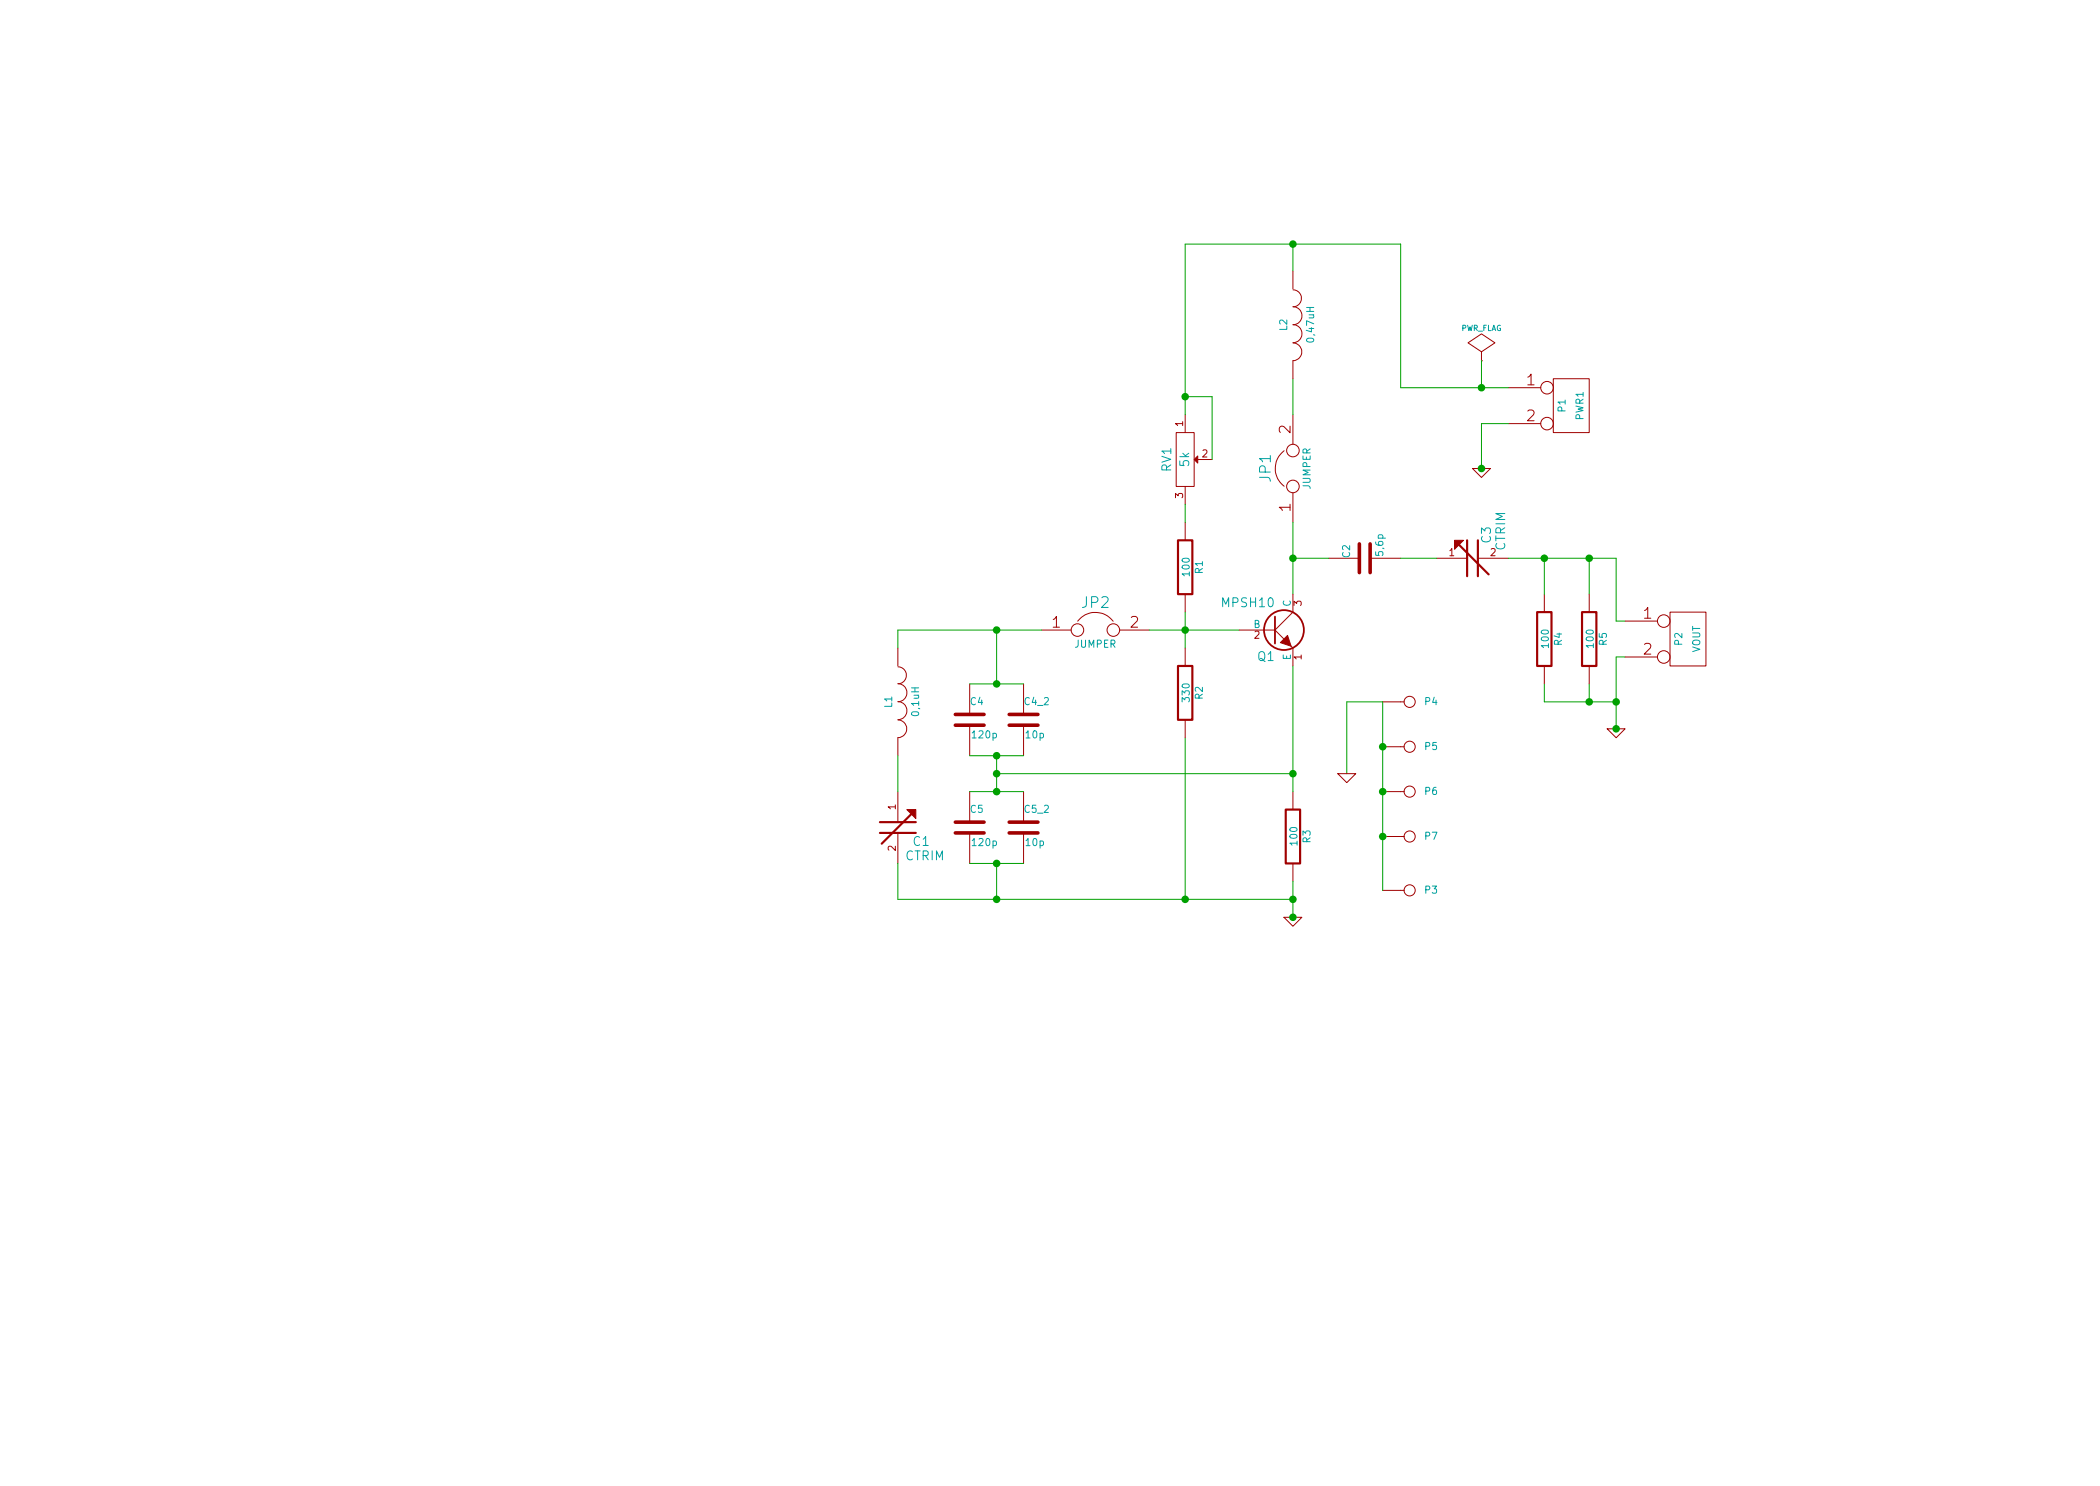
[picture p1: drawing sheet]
<svg xmlns="http://www.w3.org/2000/svg" width="297mm" height="210mm" viewBox="0 0 297 210" stroke-linecap="round" stroke-linejoin="round" font-family="sans-serif">
<path d="M192.3 77v4M193.8 77v4M135.1 102.6h4.1M135.1 101.1h4.1M135.1 117.9h4.1M135.1 116.3h4.1M142.7 102.6h4.1M142.7 101.1h4.1M142.7 117.9h4.1M142.7 116.3h4.1" fill="none" stroke="#a00000" stroke-width=".51"/>
<g fill="none" stroke="#a00000" stroke-width=".14">
<path d="M182.9 38.3v2.6M167.6 58.7v2.5M182.9 51v2.6M182.9 58.7v4.2M182.9 48.5a1.24 1.24 0 0 1 1.2 1.3 1.24 1.24 0 0 1-1.2 1.2M182.9 41a1.19 1.19 0 0 1 1.2 1.2 1.19 1.19 0 0 1-1.2 1.2 1.27 1.27 0 0 1 1.2 1.3 1.27 1.27 0 0 1-1.2 1.2 1.27 1.27 0 0 1 1.2 1.3 1.27 1.27 0 0 1-1.2 1.3M209.5 51h.1M209.5 49.8l2-1.3-2-1.3-1.9 1.3 1.9 1.3v1.2M213.4 54.9h4.5M213.4 59.9h4.5M219.7 53.6h5.1v7.6h-5.1zM166.4 61.2h2.5v7.6h-2.5z"/>
<path d="M167.6 68.8v2.6M167.6 73.9v2.5M169.4 65h2M181.6 63.8a3.2 3.2 0 0 0 0 5M182.9 69.7v4.2M188 79h4.3M193.8 79h4.3M203.2 79h4.3M208.3 66.3h2.5l-1.3 1.3zM209 79h4.4M127 91.7v2.5M127 99.3a1.27 1.27 0 0 1 1.3 1.3 1.27 1.27 0 0 1-1.3 1.2"/>
<path d="M127 96.7a1.27 1.27 0 0 1 1.3 1.3 1.27 1.27 0 0 1-1.3 1.3M127 94.4a1.19 1.19 0 0 1 1.2 1.2 1.19 1.19 0 0 1-1.2 1.1M137.2 96.8v4.3M144.8 96.8v4.3M147.3 89.1h4.2M152.4 87.9a3.2 3.2 0 0 1 5.1 0M158.4 89.1h4.2M167.6 84.1v2.5M167.6 91.7v2.5M175.3 89.1h5M180.3 89.1l1.3 1.3M182.6 91.4l.3 .3v2.5"/>
<path d="M182.9 84.1v2.5l-2.6 2.5M195.6 99.3h3M218.4 84.1v2.5M218.4 94.2v2.6M224.8 84.1v2.5M224.8 94.2v2.6M229.9 87.9h4.5M229.9 93h4.5M236.2 86.6h5.1v7.6h-5.1zM127 104.4v2.5M127 112v4.3M127 117.9v4.3"/>
<path d="M127 101.9a1.24 1.24 0 0 1 1.2 1.2 1.24 1.24 0 0 1-1.2 1.3M137.2 102.6v4.3M137.2 112v4.3M137.2 117.9v4.3M144.8 102.6v4.3M144.8 112v4.3M144.8 117.9v4.3M167.6 101.8v2.6M182.9 112v2.5M189.2 109.5h2.6l-1.3 1.2zM195.6 112h3M195.6 118.4h3"/>
<path d="M195.6 105.7h3M227.3 103.1h2.6l-1.3 1.3zM181.6 129.8h2.5l-1.2 1.3zM182.9 122.2v2.5M195.6 126h3"/>
<circle cx="218.8" cy="59.9" r=".89"/>
<circle cx="218.8" cy="54.9" r=".89"/>
<circle cx="182.9" cy="68.8" r=".89"/>
<circle cx="182.9" cy="63.7" r=".89"/>
<circle cx="152.4" cy="89.1" r=".89"/>
<circle cx="157.5" cy="89.1" r=".89"/>
<circle cx="199.4" cy="99.3" r=".79"/>
<circle cx="235.3" cy="93" r=".89"/>
<circle cx="235.3" cy="87.9" r=".89"/>
<circle cx="199.4" cy="118.4" r=".79"/>
<circle cx="199.4" cy="112" r=".79"/>
<circle cx="199.4" cy="105.7" r=".79"/>
<circle cx="199.4" cy="126" r=".79"/>
</g>
<path d="M166.6 76.4h2.1v7.7h-2.1zM206.4 77.1l4.2 4.2M207.5 76.4v5.1M209 76.4v5.1M166.6 94.2h2.1v7.6h-2.1zM217.4 86.6h2.1v7.6h-2.1zM223.8 86.6h2v7.6h-2zM124.5 117.9h5M124.5 116.3h5M128.9 115.2l-4.2 4.2M181.9 114.5h2v7.7h-2z" fill="none" stroke="#a00000" stroke-width=".3"/>
<g fill="none" stroke="#a00000" stroke-width=".25">
<path d="M180.3 87.2v3.9"/>
<circle cx="181.6" cy="89.1" r="2.82"/>
</g>
<g fill="#a00000" stroke="#a00000" stroke-width=".14">
<path d="M181.1 90.9l1-1 .5 1.5z"/>
<path d="M128.3 114.5h1.2v1.3z"/>
<path d="M168.9 65l.5-.5v1z"/>
<path d="M205.7 76.4h1.3l-1.3 1.3z"/>
</g>
<g fill="none" stroke="#00a000" stroke-width=".14">
<path d="M182.9 34.5v3.8M167.6 56.1h3.8v8.9M182.9 53.6v5.1M209.5 51v3.9M213.4 59.9h-3.9v6.4M213.4 54.9h-15.3v-20.4h-30.5v24.2M167.6 71.4v2.5M182.9 73.9v10.2M182.9 79h5.1M198.1 79h5.1M213.4 79h15.2v8.9h1.3M218.4 79v5.1"/>
<path d="M224.8 79v5.1M137.2 96.8h7.6M141 89.1v7.7M147.3 89.1h-20.3v2.6M162.6 89.1h12.7M167.6 86.6v5.1M182.9 94.2v17.8M218.4 96.8v2.5h10.2M224.8 96.8v2.5M229.9 93h-1.3v10.1M127 106.9v5.1M137.2 112h7.6"/>
<path d="M137.2 106.9h7.6M141 106.9v5.1M141 109.5h41.9M167.6 104.4v22.8M190.5 109.5v-10.2h5.1v26.7M127 122.2v5h55.9M137.2 122.2h7.6M141 122.2v5M182.9 124.7v5.1"/>
</g>
<g fill="#00a000" stroke="#00a000" stroke-width=".25">
<circle cx="209.5" cy="54.9" r=".41"/>
<circle cx="182.9" cy="79" r=".41"/>
<circle cx="224.8" cy="79" r=".41"/>
<circle cx="218.4" cy="79" r=".41"/>
<circle cx="228.6" cy="99.3" r=".41"/>
<circle cx="224.8" cy="99.3" r=".41"/>
<circle cx="167.6" cy="89.1" r=".41"/>
<circle cx="182.9" cy="127.2" r=".41"/>
<circle cx="182.9" cy="34.5" r=".41"/>
<circle cx="167.6" cy="127.2" r=".41"/>
<circle cx="141" cy="127.2" r=".41"/>
<circle cx="141" cy="122.2" r=".41"/>
<circle cx="141" cy="112" r=".41"/>
<circle cx="141" cy="106.9" r=".41"/>
<circle cx="141" cy="89.1" r=".41"/>
<circle cx="141" cy="96.8" r=".41"/>
<circle cx="182.9" cy="109.5" r=".41"/>
<circle cx="141" cy="109.5" r=".41"/>
<circle cx="167.6" cy="56.1" r=".41"/>
<circle cx="228.6" cy="103.1" r=".41"/>
<circle cx="182.9" cy="129.8" r=".41"/>
<circle cx="209.5" cy="66.3" r=".41"/>
<circle cx="195.6" cy="118.4" r=".41"/>
<circle cx="195.6" cy="112" r=".41"/>
<circle cx="195.6" cy="105.7" r=".41"/>
</g>
<g font-size="2.1" fill="#a00000">
<text x="216" y="54.6">1</text>
<text x="216" y="59.7">2</text>
<text x="182.6" y="61.3" transform="rotate(-90 182.6 61.3)">2</text>
<text x="182.6" y="72.4" transform="rotate(-90 182.6 72.4)">1</text>
<text x="148.8" y="88.9">1</text>
<text x="159.9" y="88.9">2</text>
<text x="232.5" y="87.6">1</text>
<text x="232.5" y="92.7">2</text>
</g>
<g font-size="2.1" fill="#00a0a0">
<text x="179.8" y="68.1" transform="rotate(-90 179.8 68.1)">JP1</text>
<text x="153.1" y="86.1">JP2</text>
</g>
<g font-size="1.8" fill="#00a0a0">
<text x="168.3" y="66" transform="rotate(-90 168.3 66)">5k</text>
<text x="165.7" y="66.7" transform="rotate(-90 165.7 66.7)">RV1</text>
<text x="210.9" y="76.8" transform="rotate(-90 210.9 76.8)">C3</text>
<text x="213" y="77.9" transform="rotate(-90 213 77.9)">CTRIM</text>
<text x="172.9" y="86">MPSH10</text>
<text x="177.9" y="93.6">Q1</text>
<text x="129.2" y="119.8">C1</text>
<text x="128" y="121.8">CTRIM</text>
</g>
<g font-size="1.4" fill="#00a0a0">
<text x="182.1" y="46.8" transform="rotate(-90 182.1 46.8)">L2</text>
<text x="185.9" y="48.3" transform="rotate(-90 185.9 48.3)">0,47uH</text>
<text x="221.5" y="58.3" transform="rotate(-90 221.5 58.3)">P1</text>
<text x="224" y="59.4" transform="rotate(-90 224 59.4)">PWR1</text>
<text x="185.4" y="69.2" transform="rotate(-90 185.4 69.2)">JUMPER</text>
<text x="168.3" y="81.4" transform="rotate(-90 168.3 81.4)">100</text>
<text x="170.2" y="81.1" transform="rotate(-90 170.2 81.1)">R1</text>
<text x="191" y="78.9" transform="rotate(-90 191 78.9)">C2</text>
<text x="195.7" y="78.6" transform="rotate(-90 195.7 78.6)">5,6p</text>
<text x="177.3" y="88.9">B</text>
<text x="182.6" y="85.8" transform="rotate(-90 182.6 85.8)">C</text>
<text x="152" y="91.7">JUMPER</text>
<text x="182.6" y="93.4" transform="rotate(-90 182.6 93.4)">E</text>
<text x="219.1" y="91.6" transform="rotate(-90 219.1 91.6)">100</text>
<text x="221" y="91.3" transform="rotate(-90 221 91.3)">R4</text>
<text x="225.5" y="91.6" transform="rotate(-90 225.5 91.6)">100</text>
<text x="227.3" y="91.3" transform="rotate(-90 227.3 91.3)">R5</text>
<text x="238" y="91.3" transform="rotate(-90 238 91.3)">P2</text>
<text x="240.5" y="92.4" transform="rotate(-90 240.5 92.4)">VOUT</text>
<text x="126.2" y="100.1" transform="rotate(-90 126.2 100.1)">L1</text>
<text x="130" y="101.2" transform="rotate(-90 130 101.2)">0,1uH</text>
<text x="137.3" y="99.8">C4</text>
<text x="145" y="99.8">C4_2</text>
<text x="168.3" y="99.2" transform="rotate(-90 168.3 99.2)">330</text>
<text x="170.2" y="98.9" transform="rotate(-90 170.2 98.9)">R2</text>
<text x="201.5" y="99.8">P4</text>
<text x="137.6" y="104.5">120p</text>
<text x="145.1" y="104.5">10p</text>
<text x="201.5" y="106.2">P5</text>
<text x="201.5" y="112.5">P6</text>
<text x="137.3" y="115.1">C5</text>
<text x="137.6" y="119.8">120p</text>
<text x="145" y="115.1">C5_2</text>
<text x="145.1" y="119.8">10p</text>
<text x="183.6" y="119.5" transform="rotate(-90 183.6 119.5)">100</text>
<text x="185.4" y="119.2" transform="rotate(-90 185.4 119.2)">R3</text>
<text x="201.5" y="118.9">P7</text>
<text x="201.5" y="126.5">P3</text>
</g>
<g font-size="1.4" fill="#a00000">
<text x="167.4" y="60.3" transform="rotate(-90 167.4 60.3)">1</text>
<text x="170.1" y="64.8">2</text>
<text x="167.4" y="70.5" transform="rotate(-90 167.4 70.5)">3</text>
<text x="205" y="78.7">1</text>
<text x="210.8" y="78.7">2</text>
<text x="184.1" y="85.7" transform="rotate(-90 184.1 85.7)">3</text>
<text x="177.4" y="90.4">2</text>
<text x="184.1" y="93.3" transform="rotate(-90 184.1 93.3)">1</text>
<text x="126.7" y="114.5" transform="rotate(-90 126.7 114.5)">1</text>
<text x="126.7" y="120.4" transform="rotate(-90 126.7 120.4)">2</text>
</g>
<text font-size="1.1" fill="#00a0a0" x="206.6" y="46.9">PWR_FLAG</text>
</svg>
